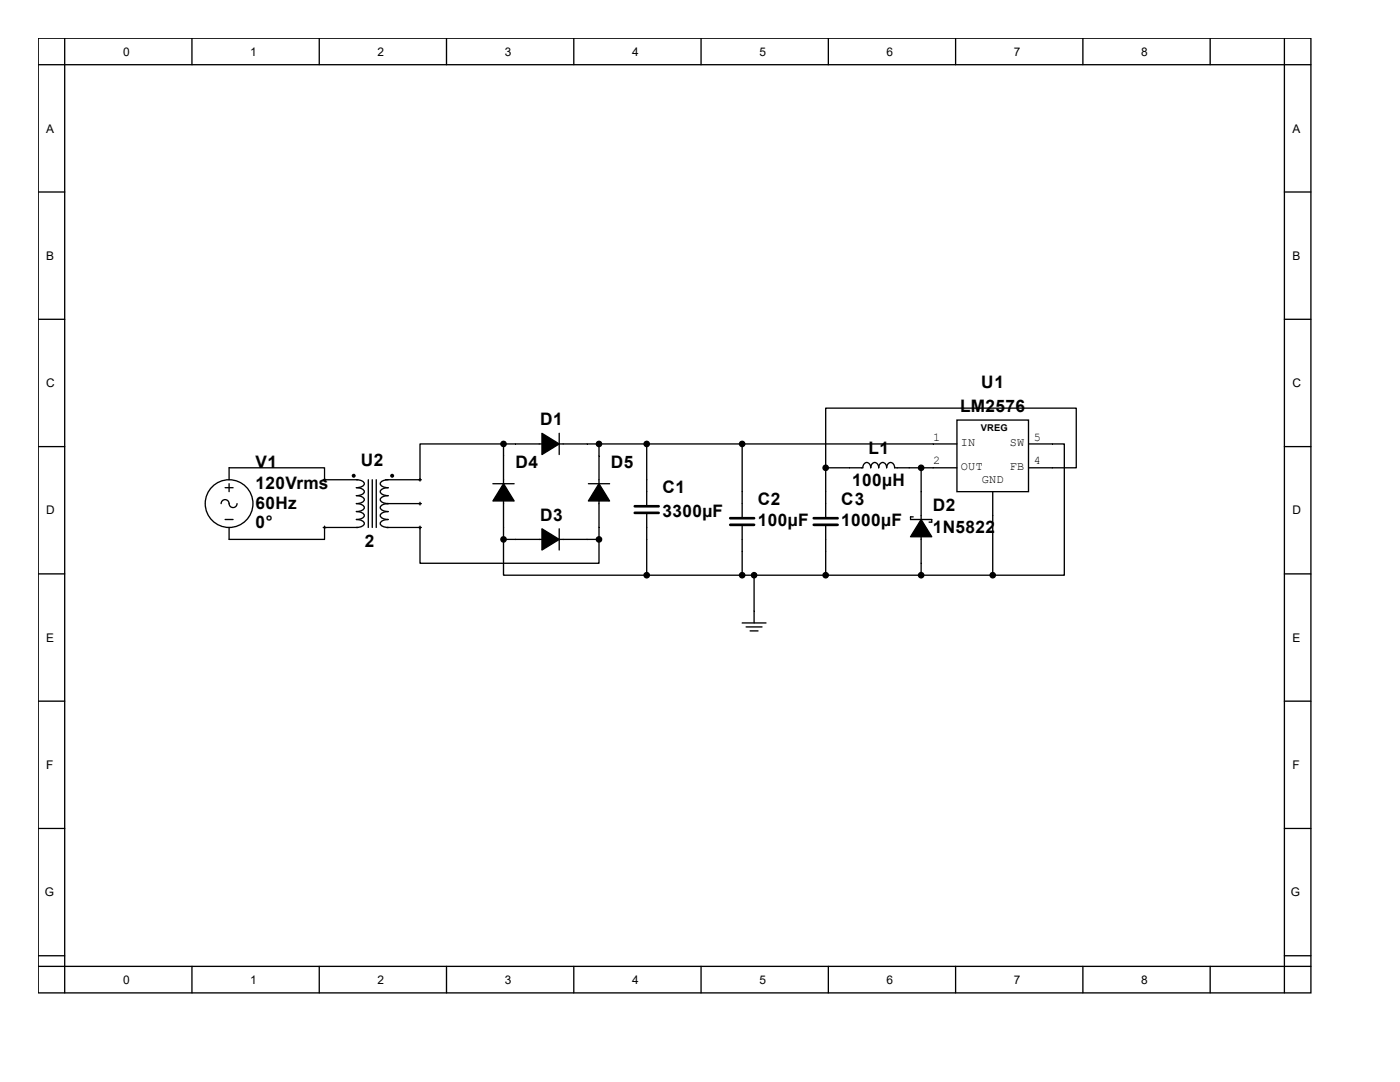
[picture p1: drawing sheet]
<svg xmlns="http://www.w3.org/2000/svg" width="279mm" height="216mm" viewBox="0 0 279 216" stroke-linecap="round" stroke-linejoin="round" font-family="sans-serif">
<g fill="none" stroke="#000" stroke-width=".26">
<path d="M7.6 7.6h254v190.5h-254zM7.6 12.9h254M12.9 7.6v190.5M38.3 7.6v5.3M63.7 7.6v5.3M89.1 7.6v5.3M114.5 7.6v5.3M139.9 7.6v5.3M165.3 7.6v5.3M190.7 7.6v5.3M216.1 7.6v5.3M241.5 7.6v5.3"/>
<path d="M256.3 7.6v190.5M7.6 38.3h5.3M256.3 38.3h5.3M7.6 63.7h5.3M256.3 63.7h5.3M7.6 89.1h5.3M44.9 97.3h1.6M45.7 95.7v-2.4h19.1v2.4M45.7 96.5v1.6M64.5 95.7h6.9M64.8 95.5v.5M71.1 95.7a1.54 1.54 0 0 1 1.6 .8 1.31 1.31 0 0 1-1.6 .8 1.54 1.54 0 0 1 1.6 .8 1.31 1.31 0 0 1-1.6 .8 1.54 1.54 0 0 1 1.6 .8 1.31 1.31 0 0 1-1.6 .8 1.54 1.54 0 0 1 1.6 .8 1.31 1.31 0 0 1-1.6 .8 1.54 1.54 0 0 1 1.6 .8 1.31 1.31 0 0 1-1.6 .8 1.54 1.54 0 0 1 1.6 .8 1.31 1.31 0 0 1-1.6 .8"/>
<path d="M73.5 95.7v9.6M74.3 95.7v9.6M75.1 95.7v9.6M76.9 95.7h7.2M77.5 95.7a1.54 1.54 0 0 0-1.6 .8 1.31 1.31 0 0 0 1.6 .8 1.54 1.54 0 0 0-1.6 .8 1.31 1.31 0 0 0 1.6 .8 1.54 1.54 0 0 0-1.6 .8 1.31 1.31 0 0 0 1.6 .8 1.54 1.54 0 0 0-1.6 .8 1.31 1.31 0 0 0 1.6 .8 1.54 1.54 0 0 0-1.6 .8 1.31 1.31 0 0 0 1.6 .8 1.54 1.54 0 0 0-1.6 .8 1.31 1.31 0 0 0 1.6 .8M83.8 95.5v.5M98.4 96.5h4.2M100.5 88.6h-16.7v7.1M100.5 88.6h90.5M100.5 88.6v19M111.6 86.5v4.2M117.4 96.5h4.3"/>
<path d="M119.5 88.6v19M129.1 88.6v12.2M148.1 88.6v14.5M164.8 93.3h7.4a.83 .83 0 0 1 .8-1 .83 .83 0 0 1 .8 1 .83 .83 0 0 1 .8-1 .83 .83 0 0 1 .8 1 .83 .83 0 0 1 .8-1 .83 .83 0 0 1 .8 1 .83 .83 0 0 1 .7-1 .83 .83 0 0 1 .8 1h12.5M164.8 93.3v-11.9h50v11.9h-9.5M164.8 93.3v9.8M183.8 93.3v21.5M191 83.8h14.3v14.3h-14.3zM198.1 98.1v16.7M205.3 88.6h7.1v26.2h-14.3M256.3 89.1h5.3M7.6 114.5h5.3"/>
<path d="M44.9 103.7h1.6M45.7 105.3v2.3h19.1v-2.3M47.3 100.5a.79 .79 0 0 1-.8 .8 .79 .79 0 0 1-.8-.8 .79 .79 0 0 0-.8-.8 .79 .79 0 0 0-.8 .8M64.5 105.3h6.9M64.8 105v.5M77.2 100.5h6.9M77.2 105.3h6.9M83.8 105.3v7.1h35.7v-4.8M83.8 100.2v.6M83.8 105v.5M100.5 107.6v7.2h28.6M100.5 107.6h19"/>
<path d="M111.6 105.5v4.2M129.1 102.6v12.2M129.1 114.8h69M148.1 105v9.8M150.5 114.8v9.5M164.8 105v9.8M182.2 103.1h-.5v.6h4.2v.5h-.5M256.3 114.5h5.3M7.6 139.9h5.3M148.1 124.3h4.8M148.9 125.1h3.2M149.7 125.9h1.6"/>
<path d="M256.3 139.9h5.3M7.6 165.3h5.3M256.3 165.3h5.3M7.6 190.7h5.3M7.6 192.8h254M38.3 192.8v5.3M63.7 192.8v5.3M89.1 192.8v5.3M114.5 192.8v5.3M139.9 192.8v5.3M165.3 192.8v5.3M190.7 192.8v5.3"/>
<path d="M216.1 192.8v5.3M241.5 192.8v5.3M256.3 190.7h5.3"/>
<circle cx="45.7" cy="100.5" r="4.8"/>
</g>
<g fill="#000" stroke="#000" stroke-width=".26">
<path d="M100.5 96.5l2.1 3.5h-4.2zM108.2 86.5l3.4 2.1-3.4 2.1zM119.5 96.5l2.2 3.5h-4.3zM108.2 105.5l3.4 2.1-3.4 2.1zM183.8 103.7l2.1 3.4h-4.2z"/>
<circle cx="70.6" cy="94.9" r=".26"/>
<circle cx="78.3" cy="94.9" r=".26"/>
<circle cx="100.5" cy="88.6" r=".53"/>
<circle cx="119.5" cy="88.6" r=".53"/>
<circle cx="129.1" cy="88.6" r=".53"/>
<circle cx="148.1" cy="88.6" r=".53"/>
<circle cx="164.8" cy="93.3" r=".53"/>
<circle cx="183.8" cy="93.3" r=".53"/>
<circle cx="100.5" cy="107.6" r=".53"/>
<circle cx="119.5" cy="107.6" r=".53"/>
<circle cx="129.1" cy="114.8" r=".53"/>
<circle cx="148.1" cy="114.8" r=".53"/>
<circle cx="150.5" cy="114.8" r=".53"/>
<circle cx="164.8" cy="114.8" r=".53"/>
<circle cx="183.8" cy="114.8" r=".53"/>
<circle cx="198.1" cy="114.8" r=".53"/>
</g>
<path d="M126.7 101h4.7M126.7 102.3h4.7M145.7 103.4h4.8M145.7 104.7h4.8M162.4 103.4h4.8M162.4 104.7h4.8" fill="none" stroke="#000" stroke-width=".53"/>
<g font-size="3.4">
<text x="195.8" y="77.4">U1</text>
<text x="191.6" y="82.2">LM2576</text>
<text x="107.8" y="84.8">D1</text>
<text x="51" y="93.3">V1</text>
<text x="72" y="93">U2</text>
<text x="102.9" y="93.3">D4</text>
<text x="121.9" y="93.3">D5</text>
<text x="173.3" y="90.6">L1</text>
<text x="51" y="97.5">120Vrms</text>
<text x="51" y="101.5">60Hz</text>
<text x="132.2" y="98.3">C1</text>
<text x="151.3" y="100.7">C2</text>
<text x="167.9" y="100.7">C3</text>
<text x="170.1" y="97">100µH</text>
<text x="51" y="105.4">0°</text>
<text x="107.8" y="103.9">D3</text>
<text x="132.2" y="103.1">3300µF</text>
<text x="151.3" y="104.9">100µF</text>
<text x="167.9" y="104.9">1000µF</text>
<text x="186.2" y="102">D2</text>
<text x="186.2" y="106.3">1N5822</text>
<text x="72.8" y="109.2">2</text>
</g>
<g font-size="2.4">
<text x="24.6" y="11.1">0</text>
<text x="50" y="11.1">1</text>
<text x="75.4" y="11.1">2</text>
<text x="100.8" y="11.1">3</text>
<text x="126.2" y="11.1">4</text>
<text x="151.6" y="11.1">5</text>
<text x="177" y="11.1">6</text>
<text x="202.4" y="11.1">7</text>
<text x="227.8" y="11.1">8</text>
<text x="9.2" y="26.5">A</text>
<text x="257.9" y="26.5">A</text>
<text x="9.2" y="51.9">B</text>
<text x="257.9" y="51.9">B</text>
<text x="9.2" y="77.3">C</text>
<text x="257.9" y="77.3">C</text>
<text x="186.2" y="87.9">1</text>
<text x="191.8" y="89.1">IN</text>
<text x="201.5" y="89.1">SW</text>
<text x="206.3" y="87.9">5</text>
<text x="186.2" y="92.7">2</text>
<text x="191.8" y="93.9">OUT</text>
<text x="201.5" y="93.9">FB</text>
<text x="206.3" y="92.7">4</text>
<text x="195.9" y="96.3">GND</text>
<text x="9.2" y="102.7">D</text>
<text x="257.9" y="102.7">D</text>
<text x="9.2" y="128.1">E</text>
<text x="257.9" y="128.1">E</text>
<text x="9.2" y="153.5">F</text>
<text x="257.9" y="153.5">F</text>
<text x="8.9" y="178.9">G</text>
<text x="257.6" y="178.9">G</text>
<text x="24.6" y="196.3">0</text>
<text x="50" y="196.3">1</text>
<text x="75.4" y="196.3">2</text>
<text x="100.8" y="196.3">3</text>
<text x="126.2" y="196.3">4</text>
<text x="151.6" y="196.3">5</text>
<text x="177" y="196.3">6</text>
<text x="202.4" y="196.3">7</text>
<text x="227.8" y="196.3">8</text>
</g>
<text font-size="1.9" x="195.7" y="86">VREG</text>
</svg>
